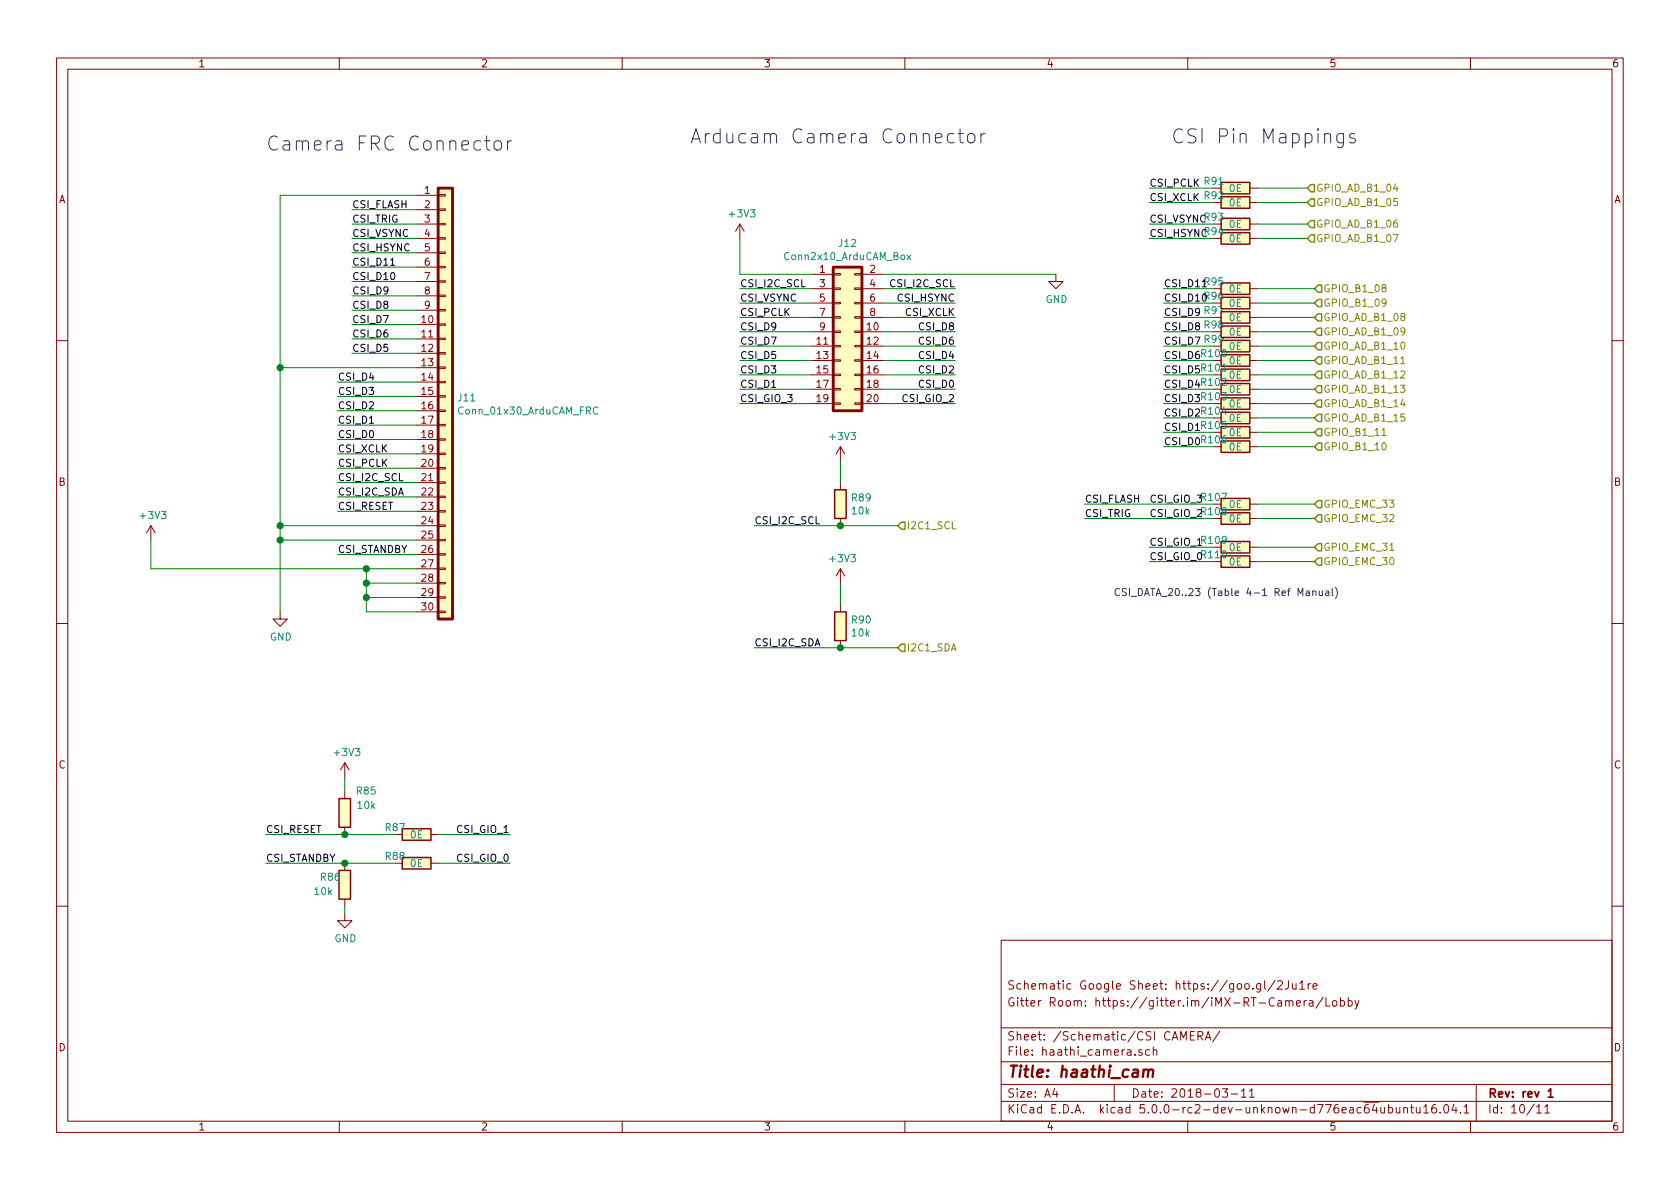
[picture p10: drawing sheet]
EESchema Schematic File Version 4
LIBS:haathi-cache
EELAYER 26 0
EELAYER END
$Descr A4 11693 8268
encoding utf-8
Sheet 10 11
Title "haathi_cam"
Date "2018-03-11"
Rev "rev 1"
Comp ""
Comment1 "Gitter Room: https://gitter.im/iMX-RT-Camera/Lobby"
Comment2 "Schematic Google Sheet: https://goo.gl/2Ju1re"
Comment3 ""
Comment4 ""
$EndDescr
$Comp
L haathi_mayank:Conn_02x10_Odd_Even J12
U 1 1
P 5850 2300
F 0 "J12" H 5900 2917 50  0000 C CNN
F 1 "Conn2x10_ArduCAM_Box" H 5900 2826 50  0000 C CNN
F 2 "" H 5850 2300 50  0001 C CNN
F 3 "~" H 5850 2300 50  0001 C CNN
	1    5850 2300
	1    0    0    -1  
$EndComp
$Comp
L power:GND #PWR0105
U 1 1
P 7350 1900
F 0 "#PWR0105" H 7350 1650 50  0001 C CNN
F 1 "GND" H 7355 1727 50  0000 C CNN
F 2 "" H 7350 1900 50  0001 C CNN
F 3 "" H 7350 1900 50  0001 C CNN
	1    7350 1900
	1    0    0    -1  
$EndComp
Wire Wire Line
	6150 1900 7350 1900
Wire Wire Line
	5650 1900 5150 1900
Text HLabel 6250 3650 2    50   Input ~ 0
I2C1_SCL
$Comp
L haathi_mayank:R R89
U 1 1
P 5850 3500
F 0 "R89" H 5920 3546 50  0000 L CNN
F 1 "10k" H 5920 3455 50  0000 L CNN
F 2 "" V 5780 3500 30  0000 C CNN
F 3 "" H 5850 3500 30  0000 C CNN
	1    5850 3500
	1    0    0    -1  
$EndComp
Wire Wire Line
	5850 3650 6250 3650
Connection ~ 5850 3650
Text HLabel 6250 4500 2    50   Input ~ 0
I2C1_SDA
$Comp
L haathi_mayank:R R90
U 1 1
P 5850 4350
F 0 "R90" H 5920 4396 50  0000 L CNN
F 1 "10k" H 5920 4305 50  0000 L CNN
F 2 "" V 5780 4350 30  0000 C CNN
F 3 "" H 5850 4350 30  0000 C CNN
	1    5850 4350
	1    0    0    -1  
$EndComp
Wire Wire Line
	5850 4500 6250 4500
Connection ~ 5850 4500
$Comp
L haathi_mayank:R R93
U 1 1
P 8600 1550
F 0 "R93" V 8550 1400 50  0000 C CNN
F 1 "0E" V 8600 1550 50  0000 C CNN
F 2 "" V 8530 1550 30  0000 C CNN
F 3 "" H 8600 1550 30  0000 C CNN
	1    8600 1550
	0    1    1    0   
$EndComp
Wire Wire Line
	8000 1550 8450 1550
$Comp
L haathi_mayank:R R94
U 1 1
P 8600 1650
F 0 "R94" V 8550 1500 50  0000 C CNN
F 1 "0E" V 8600 1650 50  0000 C CNN
F 2 "" V 8530 1650 30  0000 C CNN
F 3 "" H 8600 1650 30  0000 C CNN
	1    8600 1650
	0    1    1    0   
$EndComp
$Comp
L haathi_mayank:R R91
U 1 1
P 8600 1300
F 0 "R91" V 8550 1150 50  0000 C CNN
F 1 "0E" V 8600 1300 50  0000 C CNN
F 2 "" V 8530 1300 30  0000 C CNN
F 3 "" H 8600 1300 30  0000 C CNN
	1    8600 1300
	0    1    1    0   
$EndComp
$Comp
L haathi_mayank:R R92
U 1 1
P 8600 1400
F 0 "R92" V 8550 1250 50  0000 C CNN
F 1 "0E" V 8600 1400 50  0000 C CNN
F 2 "" V 8530 1400 30  0000 C CNN
F 3 "" H 8600 1400 30  0000 C CNN
	1    8600 1400
	0    1    1    0   
$EndComp
$Comp
L haathi_mayank:R R99
U 1 1
P 8600 2400
F 0 "R99" V 8550 2250 50  0000 C CNN
F 1 "0E" V 8600 2400 50  0000 C CNN
F 2 "" V 8530 2400 30  0000 C CNN
F 3 "" H 8600 2400 30  0000 C CNN
	1    8600 2400
	0    1    1    0   
$EndComp
$Comp
L haathi_mayank:R R100
U 1 1
P 8600 2500
F 0 "R100" V 8550 2350 50  0000 C CNN
F 1 "0E" V 8600 2500 50  0000 C CNN
F 2 "" V 8530 2500 30  0000 C CNN
F 3 "" H 8600 2500 30  0000 C CNN
	1    8600 2500
	0    1    1    0   
$EndComp
$Comp
L haathi_mayank:R R101
U 1 1
P 8600 2600
F 0 "R101" V 8550 2450 50  0000 C CNN
F 1 "0E" V 8600 2600 50  0000 C CNN
F 2 "" V 8530 2600 30  0000 C CNN
F 3 "" H 8600 2600 30  0000 C CNN
	1    8600 2600
	0    1    1    0   
$EndComp
$Comp
L haathi_mayank:R R102
U 1 1
P 8600 2700
F 0 "R102" V 8550 2550 50  0000 C CNN
F 1 "0E" V 8600 2700 50  0000 C CNN
F 2 "" V 8530 2700 30  0000 C CNN
F 3 "" H 8600 2700 30  0000 C CNN
	1    8600 2700
	0    1    1    0   
$EndComp
$Comp
L haathi_mayank:R R103
U 1 1
P 8600 2800
F 0 "R103" V 8550 2650 50  0000 C CNN
F 1 "0E" V 8600 2800 50  0000 C CNN
F 2 "" V 8530 2800 30  0000 C CNN
F 3 "" H 8600 2800 30  0000 C CNN
	1    8600 2800
	0    1    1    0   
$EndComp
$Comp
L haathi_mayank:R R104
U 1 1
P 8600 2900
F 0 "R104" V 8550 2750 50  0000 C CNN
F 1 "0E" V 8600 2900 50  0000 C CNN
F 2 "" V 8530 2900 30  0000 C CNN
F 3 "" H 8600 2900 30  0000 C CNN
	1    8600 2900
	0    1    1    0   
$EndComp
$Comp
L haathi_mayank:R R105
U 1 1
P 8600 3000
F 0 "R105" V 8550 2850 50  0000 C CNN
F 1 "0E" V 8600 3000 50  0000 C CNN
F 2 "" V 8530 3000 30  0000 C CNN
F 3 "" H 8600 3000 30  0000 C CNN
	1    8600 3000
	0    1    1    0   
$EndComp
$Comp
L haathi_mayank:R R106
U 1 1
P 8600 3100
F 0 "R106" V 8550 2950 50  0000 C CNN
F 1 "0E" V 8600 3100 50  0000 C CNN
F 2 "" V 8530 3100 30  0000 C CNN
F 3 "" H 8600 3100 30  0000 C CNN
	1    8600 3100
	0    1    1    0   
$EndComp
$Comp
L haathi_mayank:R R107
U 1 1
P 8600 3500
F 0 "R107" V 8550 3350 50  0000 C CNN
F 1 "0E" V 8600 3500 50  0000 C CNN
F 2 "" V 8530 3500 30  0000 C CNN
F 3 "" H 8600 3500 30  0000 C CNN
	1    8600 3500
	0    1    1    0   
$EndComp
$Comp
L haathi_mayank:R R108
U 1 1
P 8600 3600
F 0 "R108" V 8550 3450 50  0000 C CNN
F 1 "0E" V 8600 3600 50  0000 C CNN
F 2 "" V 8530 3600 30  0000 C CNN
F 3 "" H 8600 3600 30  0000 C CNN
	1    8600 3600
	0    1    1    0   
$EndComp
$Comp
L haathi_mayank:R R109
U 1 1
P 8600 3800
F 0 "R109" V 8550 3650 50  0000 C CNN
F 1 "0E" V 8600 3800 50  0000 C CNN
F 2 "" V 8530 3800 30  0000 C CNN
F 3 "" H 8600 3800 30  0000 C CNN
	1    8600 3800
	0    1    1    0   
$EndComp
$Comp
L haathi_mayank:R R110
U 1 1
P 8600 3900
F 0 "R110" V 8550 3750 50  0000 C CNN
F 1 "0E" V 8600 3900 50  0000 C CNN
F 2 "" V 8530 3900 30  0000 C CNN
F 3 "" H 8600 3900 30  0000 C CNN
	1    8600 3900
	0    1    1    0   
$EndComp
Wire Wire Line
	8000 1650 8450 1650
Wire Wire Line
	8000 1300 8450 1300
Wire Wire Line
	8000 1400 8450 1400
Wire Wire Line
	8100 2400 8450 2400
Wire Wire Line
	8100 2500 8450 2500
Wire Wire Line
	8100 2600 8450 2600
Wire Wire Line
	8100 2700 8450 2700
Wire Wire Line
	8100 2800 8450 2800
Wire Wire Line
	8100 2900 8450 2900
Wire Wire Line
	8100 3000 8450 3000
Wire Wire Line
	8100 3100 8450 3100
Wire Wire Line
	8000 3800 8450 3800
Wire Wire Line
	8000 3900 8450 3900
Wire Wire Line
	8750 1550 9100 1550
Wire Wire Line
	8750 1650 9100 1650
Wire Wire Line
	8750 1300 9100 1300
Wire Wire Line
	8750 1400 9100 1400
Wire Wire Line
	8750 2400 9150 2400
Wire Wire Line
	8750 2500 9150 2500
Wire Wire Line
	8750 2600 9150 2600
Wire Wire Line
	8750 2700 9150 2700
Wire Wire Line
	8750 2800 9150 2800
Wire Wire Line
	8750 2900 9150 2900
Wire Wire Line
	8750 3000 9150 3000
Wire Wire Line
	8750 3100 9150 3100
Wire Wire Line
	8750 3500 9150 3500
Wire Wire Line
	8750 3600 9150 3600
Wire Wire Line
	8750 3800 9150 3800
Wire Wire Line
	8750 3900 9150 3900
Text HLabel 9100 1300 2    50   Input ~ 0
GPIO_AD_B1_04
Text HLabel 9100 1400 2    50   Input ~ 0
GPIO_AD_B1_05
Text HLabel 9100 1550 2    50   Input ~ 0
GPIO_AD_B1_06
Text HLabel 9100 1650 2    50   Input ~ 0
GPIO_AD_B1_07
Text HLabel 9150 2400 2    50   Input ~ 0
GPIO_AD_B1_10
Text HLabel 9150 2500 2    50   Input ~ 0
GPIO_AD_B1_11
Text HLabel 9150 2600 2    50   Input ~ 0
GPIO_AD_B1_12
Text HLabel 9150 2700 2    50   Input ~ 0
GPIO_AD_B1_13
Text HLabel 9150 2800 2    50   Input ~ 0
GPIO_AD_B1_14
Text HLabel 9150 2900 2    50   Input ~ 0
GPIO_AD_B1_15
Text HLabel 9150 3000 2    50   Input ~ 0
GPIO_B1_11
Text HLabel 9150 3100 2    50   Input ~ 0
GPIO_B1_10
$Comp
L haathi_mayank:R R98
U 1 1
P 8600 2300
F 0 "R98" V 8550 2150 50  0000 C CNN
F 1 "0E" V 8600 2300 50  0000 C CNN
F 2 "" V 8530 2300 30  0000 C CNN
F 3 "" H 8600 2300 30  0000 C CNN
	1    8600 2300
	0    1    1    0   
$EndComp
$Comp
L haathi_mayank:R R97
U 1 1
P 8600 2200
F 0 "R97" V 8550 2050 50  0000 C CNN
F 1 "0E" V 8600 2200 50  0000 C CNN
F 2 "" V 8530 2200 30  0000 C CNN
F 3 "" H 8600 2200 30  0000 C CNN
	1    8600 2200
	0    1    1    0   
$EndComp
Wire Wire Line
	8100 2200 8450 2200
Wire Wire Line
	8100 2300 8450 2300
Wire Wire Line
	8750 2200 9150 2200
Wire Wire Line
	8750 2300 9150 2300
Text HLabel 9150 2300 2    50   Input ~ 0
GPIO_AD_B1_09
Text HLabel 9150 2200 2    50   Input ~ 0
GPIO_AD_B1_08
Text Notes 7750 4150 0    50   ~ 0
CSI_DATA_20..23 (Table 4-1 Ref Manual)\n
Text HLabel 9150 2100 2    50   Input ~ 0
GPIO_B1_09
Text Notes 8150 1000 0    98   ~ 0
CSI Pin Mappings\n
$Comp
L haathi_mayank:R R87
U 1 1
P 2900 5800
F 0 "R87" V 2850 5650 50  0000 C CNN
F 1 "0E" V 2900 5800 50  0000 C CNN
F 2 "" V 2830 5800 30  0000 C CNN
F 3 "" H 2900 5800 30  0000 C CNN
	1    2900 5800
	0    1    1    0   
$EndComp
Text Notes 1850 1050 0    98   ~ 0
Camera FRC Connector
Text Notes 4800 1000 0    98   ~ 0
Arducam Camera Connector
$Comp
L haathi_mayank:R R85
U 1 1
P 2400 5650
F 0 "R85" H 2250 5500 50  0000 C CNN
F 1 "10k" H 2250 5600 50  0000 C CNN
F 2 "" V 2330 5650 30  0000 C CNN
F 3 "" H 2400 5650 30  0000 C CNN
	1    2400 5650
	-1   0    0    1   
$EndComp
Connection ~ 2400 5800
Wire Wire Line
	2400 5800 2750 5800
$Comp
L haathi_mayank:Conn_01x30 J11
U 1 1
P 3100 2750
F 0 "J11" H 3180 2742 50  0000 L CNN
F 1 "Conn_01x30_ArduCAM_FRC" H 3180 2651 50  0000 L CNN
F 2 "" H 3100 2750 50  0001 C CNN
F 3 "~" H 3100 2750 50  0001 C CNN
	1    3100 2750
	1    0    0    -1  
$EndComp
Wire Wire Line
	2900 3950 2550 3950
Wire Wire Line
	2900 4050 2550 4050
Wire Wire Line
	2900 4150 2550 4150
Wire Wire Line
	2900 4250 2550 4250
$Comp
L power:GND #PWR099
U 1 1
P 1950 4250
F 0 "#PWR099" H 1950 4000 50  0001 C CNN
F 1 "GND" H 1955 4077 50  0000 C CNN
F 2 "" H 1950 4250 50  0001 C CNN
F 3 "" H 1950 4250 50  0001 C CNN
	1    1950 4250
	1    0    0    -1  
$EndComp
Wire Wire Line
	1950 1350 2900 1350
Text HLabel 9150 2000 2    50   Input ~ 0
GPIO_B1_08
Text HLabel 9150 3500 2    50   Input ~ 0
GPIO_EMC_33
Text HLabel 9150 3600 2    50   Input ~ 0
GPIO_EMC_32
Text HLabel 9150 3800 2    50   Input ~ 0
GPIO_EMC_31
Text HLabel 9150 3900 2    50   Input ~ 0
GPIO_EMC_30
$Comp
L haathi_mayank:R R96
U 1 1
P 8600 2100
F 0 "R96" V 8550 1950 50  0000 C CNN
F 1 "0E" V 8600 2100 50  0000 C CNN
F 2 "" V 8530 2100 30  0000 C CNN
F 3 "" H 8600 2100 30  0000 C CNN
	1    8600 2100
	0    1    1    0   
$EndComp
$Comp
L haathi_mayank:R R95
U 1 1
P 8600 2000
F 0 "R95" V 8550 1850 50  0000 C CNN
F 1 "0E" V 8600 2000 50  0000 C CNN
F 2 "" V 8530 2000 30  0000 C CNN
F 3 "" H 8600 2000 30  0000 C CNN
	1    8600 2000
	0    1    1    0   
$EndComp
Wire Wire Line
	8750 2000 9150 2000
Wire Wire Line
	8750 2100 9150 2100
Wire Wire Line
	8450 2000 8100 2000
Wire Wire Line
	8450 2100 8100 2100
Wire Wire Line
	1950 2550 2900 2550
Wire Wire Line
	2550 4250 2550 4150
Connection ~ 2550 4050
Wire Wire Line
	2550 4050 2550 3950
Connection ~ 2550 4150
Wire Wire Line
	2550 4150 2550 4050
Wire Wire Line
	2550 3950 1050 3950
Connection ~ 2550 3950
Wire Wire Line
	1950 3650 2900 3650
Wire Wire Line
	1950 3750 2900 3750
Wire Wire Line
	1950 1350 1950 2550
Connection ~ 1950 2550
Wire Wire Line
	1950 2550 1950 3650
Connection ~ 1950 3650
Wire Wire Line
	1950 3650 1950 3750
Connection ~ 1950 3750
Wire Wire Line
	1950 3750 1950 4250
$Comp
L haathi_mayank:R R88
U 1 1
P 2900 6000
F 0 "R88" V 2850 5850 50  0000 C CNN
F 1 "0E" V 2900 6000 50  0000 C CNN
F 2 "" V 2830 6000 30  0000 C CNN
F 3 "" H 2900 6000 30  0000 C CNN
	1    2900 6000
	0    1    1    0   
$EndComp
$Comp
L haathi_mayank:R R86
U 1 1
P 2400 6150
F 0 "R86" H 2500 6100 50  0000 C CNN
F 1 "10k" H 2550 6200 50  0000 C CNN
F 2 "" V 2330 6150 30  0000 C CNN
F 3 "" H 2400 6150 30  0000 C CNN
	1    2400 6150
	-1   0    0    1   
$EndComp
Connection ~ 2400 6000
Wire Wire Line
	2400 6000 2750 6000
$Comp
L power:GND #PWR0101
U 1 1
P 2400 6350
F 0 "#PWR0101" H 2400 6100 50  0001 C CNN
F 1 "GND" H 2405 6177 50  0000 C CNN
F 2 "" H 2400 6350 50  0001 C CNN
F 3 "" H 2400 6350 50  0001 C CNN
	1    2400 6350
	1    0    0    -1  
$EndComp
Wire Wire Line
	2400 6300 2400 6350
$Comp
L power:+3V3 #PWR0102
U 1 1
P 5150 1650
F 0 "#PWR0102" H 5150 1500 50  0001 C CNN
F 1 "+3V3" H 5165 1823 50  0000 C CNN
F 2 "" H 5150 1650 50  0001 C CNN
F 3 "" H 5150 1650 50  0001 C CNN
	1    5150 1650
	1    0    0    -1  
$EndComp
$Comp
L power:+3V3 #PWR0103
U 1 1
P 5850 3200
F 0 "#PWR0103" H 5850 3050 50  0001 C CNN
F 1 "+3V3" H 5865 3373 50  0000 C CNN
F 2 "" H 5850 3200 50  0001 C CNN
F 3 "" H 5850 3200 50  0001 C CNN
	1    5850 3200
	1    0    0    -1  
$EndComp
$Comp
L power:+3V3 #PWR0104
U 1 1
P 5850 4050
F 0 "#PWR0104" H 5850 3900 50  0001 C CNN
F 1 "+3V3" H 5865 4223 50  0000 C CNN
F 2 "" H 5850 4050 50  0001 C CNN
F 3 "" H 5850 4050 50  0001 C CNN
	1    5850 4050
	1    0    0    -1  
$EndComp
$Comp
L power:+3V3 #PWR098
U 1 1
P 1050 3750
F 0 "#PWR098" H 1050 3600 50  0001 C CNN
F 1 "+3V3" H 1065 3923 50  0000 C CNN
F 2 "" H 1050 3750 50  0001 C CNN
F 3 "" H 1050 3750 50  0001 C CNN
	1    1050 3750
	1    0    0    -1  
$EndComp
$Comp
L power:+3V3 #PWR0100
U 1 1
P 2400 5400
F 0 "#PWR0100" H 2400 5250 50  0001 C CNN
F 1 "+3V3" H 2415 5573 50  0000 C CNN
F 2 "" H 2400 5400 50  0001 C CNN
F 3 "" H 2400 5400 50  0001 C CNN
	1    2400 5400
	1    0    0    -1  
$EndComp
Text Label 8000 1300 0    50   ~ 0
CSI_PCLK
Text Label 8000 1400 0    50   ~ 0
CSI_XCLK
Text Label 8000 1550 0    50   ~ 0
CSI_VSYNC
Text Label 8000 1650 0    50   ~ 0
CSI_HSYNC
Text Label 8100 2000 0    50   ~ 0
CSI_D11
Text Label 8100 2100 0    50   ~ 0
CSI_D10
Text Label 8100 2200 0    50   ~ 0
CSI_D9
Text Label 8100 2300 0    50   ~ 0
CSI_D8
Text Label 8100 2400 0    50   ~ 0
CSI_D7
Text Label 8100 2500 0    50   ~ 0
CSI_D6
Text Label 8100 2600 0    50   ~ 0
CSI_D5
Text Label 8100 2700 0    50   ~ 0
CSI_D4
Text Label 8100 2800 0    50   ~ 0
CSI_D3
Text Label 8100 2900 0    50   ~ 0
CSI_D2
Text Label 8100 3000 0    50   ~ 0
CSI_D1
Text Label 8100 3100 0    50   ~ 0
CSI_D0
Text Label 8000 3500 0    50   ~ 0
CSI_GIO_3
Text Label 8000 3600 0    50   ~ 0
CSI_GIO_2
Text Label 8000 3800 0    50   ~ 0
CSI_GIO_1
Text Label 8000 3900 0    50   ~ 0
CSI_GIO_0
Text Label 5250 3650 0    50   ~ 0
CSI_I2C_SCL
Wire Wire Line
	5250 3650 5850 3650
Wire Wire Line
	5250 4500 5850 4500
Text Label 5250 4500 0    50   ~ 0
CSI_I2C_SDA
Wire Wire Line
	3050 5800 3550 5800
Wire Wire Line
	3050 6000 3550 6000
Text Label 3550 5800 2    50   ~ 0
CSI_GIO_1
Text Label 3550 6000 2    50   ~ 0
CSI_GIO_0
Wire Wire Line
	1850 5800 2400 5800
Wire Wire Line
	1850 6000 2400 6000
Text Label 1850 5800 0    50   ~ 0
CSI_RESET
Text Label 1850 6000 0    50   ~ 0
CSI_STANDBY
Wire Wire Line
	7550 3500 8450 3500
Wire Wire Line
	7550 3600 8450 3600
Text Label 7550 3500 0    50   ~ 0
CSI_FLASH
Text Label 7550 3600 0    50   ~ 0
CSI_TRIG
Text Label 5150 2000 0    50   ~ 0
CSI_I2C_SCL
Wire Wire Line
	5150 2000 5650 2000
Wire Wire Line
	5150 2100 5650 2100
Wire Wire Line
	5150 2200 5650 2200
Wire Wire Line
	5150 2300 5650 2300
Wire Wire Line
	5150 2400 5650 2400
Wire Wire Line
	5150 2500 5650 2500
Wire Wire Line
	5150 2600 5650 2600
Wire Wire Line
	5150 2700 5650 2700
Wire Wire Line
	5150 2800 5650 2800
Text Label 6650 2000 2    50   ~ 0
CSI_I2C_SCL
Wire Wire Line
	6150 2000 6650 2000
Wire Wire Line
	6150 2100 6650 2100
Wire Wire Line
	6150 2200 6650 2200
Wire Wire Line
	6150 2300 6650 2300
Wire Wire Line
	6150 2400 6650 2400
Wire Wire Line
	6150 2500 6650 2500
Wire Wire Line
	6150 2600 6650 2600
Wire Wire Line
	6150 2700 6650 2700
Wire Wire Line
	6150 2800 6650 2800
Text Label 6650 2100 2    50   ~ 0
CSI_HSYNC
Text Label 6650 2200 2    50   ~ 0
CSI_XCLK
Text Label 6650 2300 2    50   ~ 0
CSI_D8
Text Label 6650 2400 2    50   ~ 0
CSI_D6
Text Label 6650 2500 2    50   ~ 0
CSI_D4
Text Label 6650 2600 2    50   ~ 0
CSI_D2
Text Label 6650 2700 2    50   ~ 0
CSI_D0
Text Label 5150 2100 0    50   ~ 0
CSI_VSYNC
Text Label 5150 2200 0    50   ~ 0
CSI_PCLK
Text Label 5150 2300 0    50   ~ 0
CSI_D9
Text Label 5150 2400 0    50   ~ 0
CSI_D7
Text Label 5150 2500 0    50   ~ 0
CSI_D5
Text Label 5150 2600 0    50   ~ 0
CSI_D3
Text Label 5150 2700 0    50   ~ 0
CSI_D1
Text Label 5150 2800 0    50   ~ 0
CSI_GIO_3
Text Label 6650 2800 2    50   ~ 0
CSI_GIO_2
Text Label 2450 1450 0    50   ~ 0
CSI_FLASH
Wire Wire Line
	2450 1450 2900 1450
Wire Wire Line
	2450 1550 2900 1550
Wire Wire Line
	2450 1650 2900 1650
Wire Wire Line
	2450 1750 2900 1750
Wire Wire Line
	2450 1850 2900 1850
Wire Wire Line
	2450 1950 2900 1950
Wire Wire Line
	2450 2050 2900 2050
Wire Wire Line
	2450 2150 2900 2150
Wire Wire Line
	2450 2250 2900 2250
Wire Wire Line
	2450 2350 2900 2350
Wire Wire Line
	2450 2450 2900 2450
Text Label 2450 1550 0    50   ~ 0
CSI_TRIG
Text Label 2450 1650 0    50   ~ 0
CSI_VSYNC
Text Label 2450 1750 0    50   ~ 0
CSI_HSYNC
Text Label 2450 1850 0    50   ~ 0
CSI_D11
Text Label 2450 1950 0    50   ~ 0
CSI_D10
Text Label 2450 2050 0    50   ~ 0
CSI_D9
Text Label 2450 2150 0    50   ~ 0
CSI_D8
Text Label 2450 2250 0    50   ~ 0
CSI_D7
Text Label 2450 2350 0    50   ~ 0
CSI_D6
Text Label 2450 2450 0    50   ~ 0
CSI_D5
Wire Wire Line
	2350 2650 2900 2650
Wire Wire Line
	2350 2750 2900 2750
Wire Wire Line
	2350 2850 2900 2850
Wire Wire Line
	2350 2950 2900 2950
Wire Wire Line
	2350 3050 2900 3050
Wire Wire Line
	2350 3150 2900 3150
Wire Wire Line
	2350 3250 2900 3250
Wire Wire Line
	2350 3350 2900 3350
Wire Wire Line
	2350 3450 2900 3450
Wire Wire Line
	2350 3550 2900 3550
Text Label 2350 2650 0    50   ~ 0
CSI_D4
Text Label 2350 2750 0    50   ~ 0
CSI_D3
Text Label 2350 2850 0    50   ~ 0
CSI_D2
Text Label 2350 2950 0    50   ~ 0
CSI_D1
Text Label 2350 3050 0    50   ~ 0
CSI_D0
Text Label 2350 3150 0    50   ~ 0
CSI_XCLK
Text Label 2350 3250 0    50   ~ 0
CSI_PCLK
Text Label 2350 3350 0    50   ~ 0
CSI_I2C_SCL
Text Label 2350 3450 0    50   ~ 0
CSI_I2C_SDA
Text Label 2350 3550 0    50   ~ 0
CSI_RESET
Wire Wire Line
	2350 3850 2900 3850
Text Label 2350 3850 0    50   ~ 0
CSI_STANDBY
Wire Wire Line
	5850 3200 5850 3350
Wire Wire Line
	5850 4050 5850 4200
Wire Wire Line
	2400 5400 2400 5500
Wire Wire Line
	1050 3750 1050 3950
Wire Wire Line
	5150 1650 5150 1900
$EndSCHEMATC
